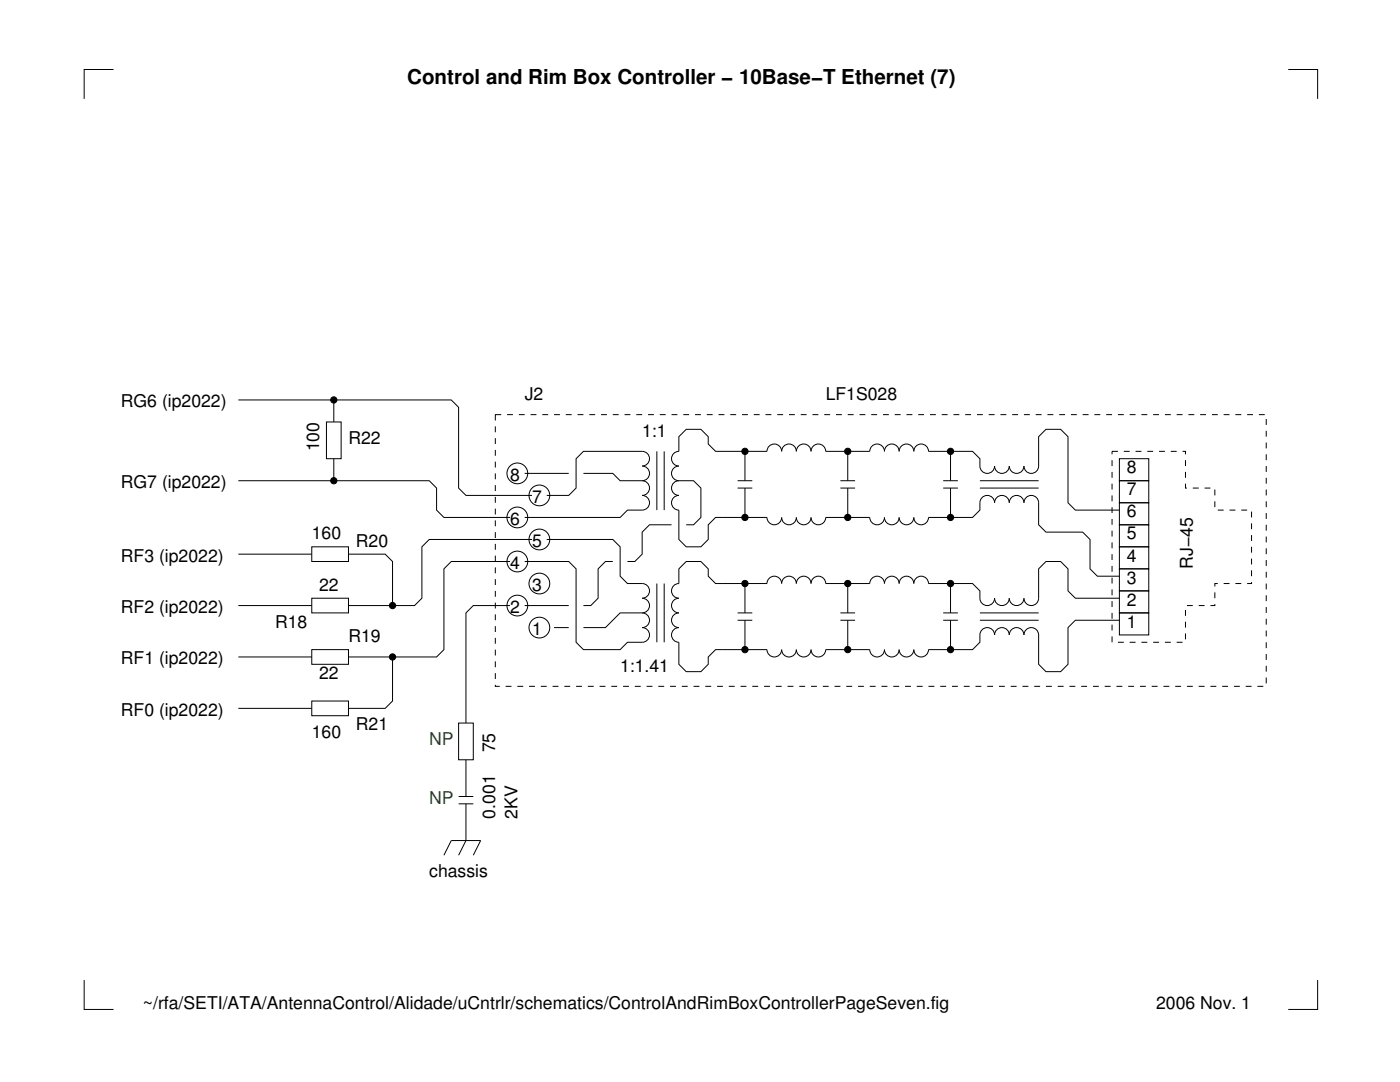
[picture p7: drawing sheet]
<svg xmlns="http://www.w3.org/2000/svg" width="279mm" height="216mm" viewBox="0 0 279 216" stroke-linecap="round" stroke-linejoin="round" font-family="sans-serif">
<g fill="none" stroke="#000" stroke-width=".2">
<path d="M22.7 13.9h-5.9v5.8M257.1 13.9h5.9v5.8M47.6 79.8h42.5l1.4 1.5v16.1l1.5 1.5h13.2M66.6 79.8v4.4M47.6 95.9h38.1l1.4 1.5v4.4l1.5 1.4h13.2M65.2 84.2h2.9v7.3h-2.9zM66.6 91.5v4.4M104.7 94.5h8.8M116.4 94.5h5.9l1.5 1.4h4.4M128.2 95.9a1.47 1.47 0 0 0 1.4-1.4 1.47 1.47 0 0 0-1.4-1.5 1.47 1.47 0 0 0 1.4-1.5 1.47 1.47 0 0 0-1.4-1.4h-11.8l-1.4 1.4v5.9l-1.5 1.5h-4.4M128.2 95.9a1.47 1.47 0 0 1 1.4 1.5 1.47 1.47 0 0 1-1.4 1.5 1.47 1.47 0 0 1 1.4 1.4 1.47 1.47 0 0 1-1.4 1.5h-3l-1.4 1.4h-19.1M131.1 90.1v11.7"/>
<path d="M132.6 90.1v11.7M135.5 95.9a1.47 1.47 0 0 0-1.5 1.5 1.47 1.47 0 0 0 1.5 1.5 1.47 1.47 0 0 0-1.5 1.4 1.47 1.47 0 0 0 1.5 1.5v5.8l1.4 1.5h3l1.4-1.5v-2.9l1.5-1.5h10.3a1.47 1.47 0 0 0 1.4 1.5 1.47 1.47 0 0 0 1.5-1.5 1.47 1.47 0 0 0 1.5 1.5 1.47 1.47 0 0 0 1.4-1.5 1.47 1.47 0 0 0 1.5 1.5 1.47 1.47 0 0 0 1.5-1.5 1.47 1.47 0 0 0 1.4 1.5 1.47 1.47 0 0 0 1.5-1.5h8.8a1.47 1.47 0 0 0 1.4 1.5 1.47 1.47 0 0 0 1.5-1.5 1.47 1.47 0 0 0 1.5 1.5 1.47 1.47 0 0 0 1.4-1.5 1.47 1.47 0 0 0 1.5 1.5 1.47 1.47 0 0 0 1.5-1.5 1.47 1.47 0 0 0 1.4 1.5 1.47 1.47 0 0 0 1.5-1.5h8.8l1.5-1.4v-1.5a1.47 1.47 0 0 1 1.4-1.4 1.47 1.47 0 0 1 1.5 1.4 1.47 1.47 0 0 1 1.5-1.4 1.47 1.47 0 0 1 1.4 1.4 1.47 1.47 0 0 1 1.5-1.4 1.47 1.47 0 0 1 1.5 1.4 1.47 1.47 0 0 1 1.4-1.4 1.47 1.47 0 0 1 1.5 1.4v4.4l1.4 1.5h7.4l1.4 1.4v5.9l1.5 1.5h4.4M135.5 95.9a1.47 1.47 0 0 1-1.5-1.4 1.47 1.47 0 0 1 1.5-1.5 1.47 1.47 0 0 1-1.5-1.5 1.47 1.47 0 0 1 1.5-1.4v-3l1.4-1.4h3l1.4 1.4v1.5l1.5 1.5h10.3a1.47 1.47 0 0 1 1.4-1.5 1.47 1.47 0 0 1 1.5 1.5 1.47 1.47 0 0 1 1.5-1.5 1.47 1.47 0 0 1 1.4 1.5 1.47 1.47 0 0 1 1.5-1.5 1.47 1.47 0 0 1 1.5 1.5 1.47 1.47 0 0 1 1.4-1.5 1.47 1.47 0 0 1 1.5 1.5h8.8a1.47 1.47 0 0 1 1.4-1.5 1.47 1.47 0 0 1 1.5 1.5 1.47 1.47 0 0 1 1.5-1.5 1.47 1.47 0 0 1 1.4 1.5 1.47 1.47 0 0 1 1.5-1.5 1.47 1.47 0 0 1 1.5 1.5 1.47 1.47 0 0 1 1.4-1.5 1.47 1.47 0 0 1 1.5 1.5h8.8l1.5 1.4v1.5a1.47 1.47 0 0 0 1.4 1.5 1.47 1.47 0 0 0 1.5-1.5 1.47 1.47 0 0 0 1.5 1.5 1.47 1.47 0 0 0 1.4-1.5 1.47 1.47 0 0 0 1.5 1.5 1.47 1.47 0 0 0 1.5-1.5 1.47 1.47 0 0 0 1.4 1.5 1.47 1.47 0 0 0 1.5-1.5v-5.9l1.4-1.4h3l1.4 1.4v13.2l1.5 1.5h8.8M135.5 95.9h2.9l1.5 1.5v5.8l-1.5 1.5h-1.5M147.2 95.9h2.9M147.2 97.4h2.9M148.7 90.1v5.8M148.7 97.4v5.8M167.7 95.9h2.9M167.7 97.4h2.9M169.2 90.1v5.8M169.2 97.4v5.8"/>
<path d="M188.2 95.9h3M188.2 97.4h3M189.7 90.1v5.8M189.7 97.4v5.8M195.6 95.9h11.7M195.6 97.4h11.7M223.4 95.9h5.9v4.4h-5.9zM223.4 91.5h5.9v4.4h-5.9zM47.6 110.6h14.6M62.2 109.1h7.3v2.9h-7.3zM62.2 119.4h7.3v2.9h-7.3zM69.5 110.6h7.4l1.4 1.4v8.8"/>
<path d="M101.8 112h-11.7l-1.5 1.5v16.1l-1.5 1.5h-17.6M104.7 112h8.8l1.5 1.5v14.7l1.4 1.4h7.4l1.4-1.4h3a1.47 1.47 0 0 0 1.4-1.5 1.47 1.47 0 0 0-1.4-1.5 1.47 1.47 0 0 0 1.4-1.4 1.47 1.47 0 0 0-1.4-1.5M106.2 107.6h-20.5l-1.5 1.5v10.3l-1.5 1.4h-13.2M109.1 107.6h13.2l1.5 1.5v5.9l1.4 1.4h3a1.47 1.47 0 0 1 1.4 1.5 1.47 1.47 0 0 1-1.4 1.5 1.47 1.47 0 0 1 1.4 1.4 1.47 1.47 0 0 1-1.4 1.5M122.3 112h-1.5l-1.4 1.5v5.9l-1.5 1.4h-1.5M131.1 116.4v11.8M132.6 116.4v11.8M134 104.7h-4.4l-1.4 1.5v4.4l-1.5 1.4h-1.5M148.7 116.4v5.9M169.2 116.4v5.9M189.7 116.4v5.9M223.4 117.9h5.9v4.4h-5.9z"/>
<path d="M223.4 113.5h5.9v4.4h-5.9zM223.4 109.1h5.9v4.4h-5.9zM223.4 104.7h5.9v4.4h-5.9zM223.4 100.3h5.9v4.4h-5.9zM223.4 119.4h-8.8l-1.5-1.5v-4.4l-1.4-1.5h-3l-1.4 1.5v5.9a1.47 1.47 0 0 1-1.5 1.4 1.47 1.47 0 0 1-1.4-1.4 1.47 1.47 0 0 1-1.5 1.4 1.47 1.47 0 0 1-1.5-1.4 1.47 1.47 0 0 1-1.4 1.4 1.47 1.47 0 0 1-1.5-1.4 1.47 1.47 0 0 1-1.5 1.4 1.47 1.47 0 0 1-1.4-1.4v-1.5l-1.5-1.5h-8.8a1.47 1.47 0 0 0-1.5-1.4 1.47 1.47 0 0 0-1.4 1.4 1.47 1.47 0 0 0-1.5-1.4 1.47 1.47 0 0 0-1.5 1.4 1.47 1.47 0 0 0-1.4-1.4 1.47 1.47 0 0 0-1.5 1.4 1.47 1.47 0 0 0-1.5-1.4 1.47 1.47 0 0 0-1.4 1.4h-8.8a1.47 1.47 0 0 0-1.5-1.4 1.47 1.47 0 0 0-1.4 1.4 1.47 1.47 0 0 0-1.5-1.4 1.47 1.47 0 0 0-1.5 1.4 1.47 1.47 0 0 0-1.4-1.4 1.47 1.47 0 0 0-1.5 1.4 1.47 1.47 0 0 0-1.5-1.4 1.47 1.47 0 0 0-1.4 1.4h-10.3l-1.5-1.4v-1.5l-1.4-1.5h-3l-1.4 1.5v2.9a1.47 1.47 0 0 0-1.5 1.5 1.47 1.47 0 0 0 1.5 1.5 1.47 1.47 0 0 0-1.5 1.4 1.47 1.47 0 0 0 1.5 1.5 1.47 1.47 0 0 0-1.5 1.5 1.47 1.47 0 0 0 1.5 1.4 1.47 1.47 0 0 0-1.5 1.5 1.47 1.47 0 0 0 1.5 1.5v4.4l1.4 1.4h3l1.4-1.4v-1.5l1.5-1.5h10.3a1.47 1.47 0 0 0 1.4 1.5 1.47 1.47 0 0 0 1.5-1.5 1.47 1.47 0 0 0 1.5 1.5 1.47 1.47 0 0 0 1.4-1.5 1.47 1.47 0 0 0 1.5 1.5 1.47 1.47 0 0 0 1.5-1.5 1.47 1.47 0 0 0 1.4 1.5 1.47 1.47 0 0 0 1.5-1.5h8.8a1.47 1.47 0 0 0 1.4 1.5 1.47 1.47 0 0 0 1.5-1.5 1.47 1.47 0 0 0 1.5 1.5 1.47 1.47 0 0 0 1.4-1.5 1.47 1.47 0 0 0 1.5 1.5 1.47 1.47 0 0 0 1.5-1.5 1.47 1.47 0 0 0 1.4 1.5 1.47 1.47 0 0 0 1.5-1.5h8.8l1.5-1.4v-1.5a1.47 1.47 0 0 1 1.4-1.5 1.47 1.47 0 0 1 1.5 1.5 1.47 1.47 0 0 1 1.5-1.5 1.47 1.47 0 0 1 1.4 1.5 1.47 1.47 0 0 1 1.5-1.5 1.47 1.47 0 0 1 1.5 1.5 1.47 1.47 0 0 1 1.4-1.5 1.47 1.47 0 0 1 1.5 1.5v5.9l1.4 1.4h3l1.4-1.4v-7.4l1.5-1.4h8.8M47.6 120.8h14.6M47.6 131.1h14.6M62.2 129.6h7.3v3h-7.3zM62.2 139.9h7.3v2.9h-7.3zM78.3 131.1v8.8l-1.4 1.4h-7.4M101.8 120.8h-7.3l-1.5 1.5v22M104.7 120.8h8.8"/>
<path d="M110.6 125.2h2.9M128.2 122.3h-4.4l-3 2.9h-4.4M147.2 122.3h2.9M147.2 123.8h2.9M148.7 123.8v5.8M167.7 122.3h2.9M167.7 123.8h2.9M169.2 123.8v5.8M188.2 122.3h3M188.2 123.8h3M189.7 123.8v5.8M195.6 122.3h11.7"/>
<path d="M195.6 123.8h11.7M223.4 122.3h5.9v4.4h-5.9zM47.6 141.3h14.6M91.5 144.3h3v7.3h-3zM91.5 158.9h3M93 151.6v7.3M88.6 170.7l1.5-3h5.8l-1.4 3M91.5 160.4h3M93 160.4v7.3l-1.5 3M16.8 195.6v5.8h5.9M263 195.6v5.8h-5.9"/>
<circle cx="66.6" cy="79.8" r=".63"/>
<circle cx="66.6" cy="95.9" r=".63"/>
<circle cx="103.2" cy="94.5" r="2.07"/>
<circle cx="107.6" cy="98.9" r="2.07"/>
<circle cx="148.7" cy="90.1" r=".63"/>
<circle cx="169.2" cy="90.1" r=".63"/>
<circle cx="189.7" cy="90.1" r=".63"/>
<circle cx="103.2" cy="112" r="2.07"/>
<circle cx="103.2" cy="103.3" r="2.07"/>
<circle cx="107.6" cy="116.4" r="2.07"/>
<circle cx="107.6" cy="107.6" r="2.07"/>
<circle cx="148.7" cy="103.3" r=".63"/>
<circle cx="148.7" cy="116.4" r=".63"/>
<circle cx="169.2" cy="103.3" r=".63"/>
<circle cx="169.2" cy="116.4" r=".63"/>
<circle cx="189.7" cy="103.3" r=".63"/>
<circle cx="189.7" cy="116.4" r=".63"/>
<circle cx="78.3" cy="120.8" r=".63"/>
<circle cx="78.3" cy="131.1" r=".63"/>
<circle cx="103.2" cy="120.8" r="2.07"/>
<circle cx="107.6" cy="125.2" r="2.07"/>
<circle cx="148.7" cy="129.6" r=".63"/>
<circle cx="169.2" cy="129.6" r=".63"/>
<circle cx="189.7" cy="129.6" r=".63"/>
</g>
<g fill="#000">
<circle cx="66.6" cy="79.8" r=".63"/>
<circle cx="66.6" cy="95.9" r=".63"/>
<circle cx="148.7" cy="90.1" r=".63"/>
<circle cx="169.2" cy="90.1" r=".63"/>
<circle cx="189.7" cy="90.1" r=".63"/>
<circle cx="148.7" cy="103.3" r=".63"/>
<circle cx="148.7" cy="116.4" r=".63"/>
<circle cx="169.2" cy="103.3" r=".63"/>
<circle cx="169.2" cy="116.4" r=".63"/>
<circle cx="189.7" cy="103.3" r=".63"/>
<circle cx="189.7" cy="116.4" r=".63"/>
<circle cx="78.3" cy="120.8" r=".63"/>
<circle cx="78.3" cy="131.1" r=".63"/>
<circle cx="148.7" cy="129.6" r=".63"/>
<circle cx="169.2" cy="129.6" r=".63"/>
<circle cx="189.7" cy="129.6" r=".63"/>
</g>
<path d="M98.9 82.7h153.8v54.3h-153.8zM221.9 90.1h14.7v7.3h5.8v4.4h7.4v14.6h-7.4v4.4h-5.8v7.4h-14.7z" fill="none" stroke="#000" stroke-width=".2" stroke-dasharray="1.2" stroke-linecap="butt"/>
<text font-size="4.1" x="81.3" y="16.8">Control and Rim Box Controller − 10Base−T Ethernet (7)</text>
<g font-size="3.5">
<text x="24.1" y="81.3">RG6 (ip2022)</text>
<text x="104.7" y="79.8">J2</text>
<text x="164.8" y="79.8">LF1S028</text>
<text x="69.5" y="88.6">R22</text>
<text x="128.2" y="87.1">1:1</text>
<text x="63.7" y="90.1" transform="rotate(-90 63.7 90.1)">100</text>
<text x="101.8" y="95.9">8</text>
<text x="224.9" y="94.5">8</text>
<text x="24.1" y="97.4">RG7 (ip2022)</text>
<text x="106.2" y="100.3">7</text>
<text x="224.9" y="98.9">7</text>
<text x="62.2" y="107.6">160</text>
<text x="101.8" y="104.7">6</text>
<text x="224.9" y="107.6">5</text>
<text x="224.9" y="103.2">6</text>
<text x="24.1" y="112">RF3 (ip2022)</text>
<text x="71" y="109.1">R20</text>
<text x="101.8" y="113.5">4</text>
<text x="106.2" y="109.1">5</text>
<text x="224.9" y="112">4</text>
<text x="238.1" y="113.5" transform="rotate(-90 238.1 113.5)">RJ−45</text>
<text x="63.7" y="117.9">22</text>
<text x="106.2" y="117.9">3</text>
<text x="224.9" y="116.4">3</text>
<text x="24.1" y="122.3">RF2 (ip2022)</text>
<text x="54.9" y="125.2">R18</text>
<text x="101.8" y="122.3">2</text>
<text x="224.9" y="125.2">1</text>
<text x="224.9" y="120.8">2</text>
<text x="69.5" y="128.2">R19</text>
<text x="106.2" y="126.7">1</text>
<text x="24.1" y="132.6">RF1 (ip2022)</text>
<text x="63.7" y="135.5">22</text>
<text x="123.8" y="134">1:1.41</text>
<text x="24.1" y="142.8">RF0 (ip2022)</text>
<text x="62.2" y="147.2">160</text>
<text x="71" y="145.7">R21</text>
<text x="98.9" y="150.1" transform="rotate(-90 98.9 150.1)">75</text>
<text x="98.9" y="163.3" transform="rotate(-90 98.9 163.3)">0.001</text>
<text x="103.2" y="163.3" transform="rotate(-90 103.2 163.3)">2KV</text>
<text x="85.7" y="175">chassis</text>
<text x="28.5" y="201.4">~/rfa/SETI/ATA/AntennaControl/Alidade/uCntrlr/schematics/ControlAndRimBoxControllerPageSeven.fig</text>
<text x="230.7" y="201.4">2006 Nov. 1</text>
</g>
<g font-size="3.5" fill="#008f00">
<text x="85.7" y="148.7">NP</text>
<text x="85.7" y="160.4">NP</text>
</g>
</svg>
